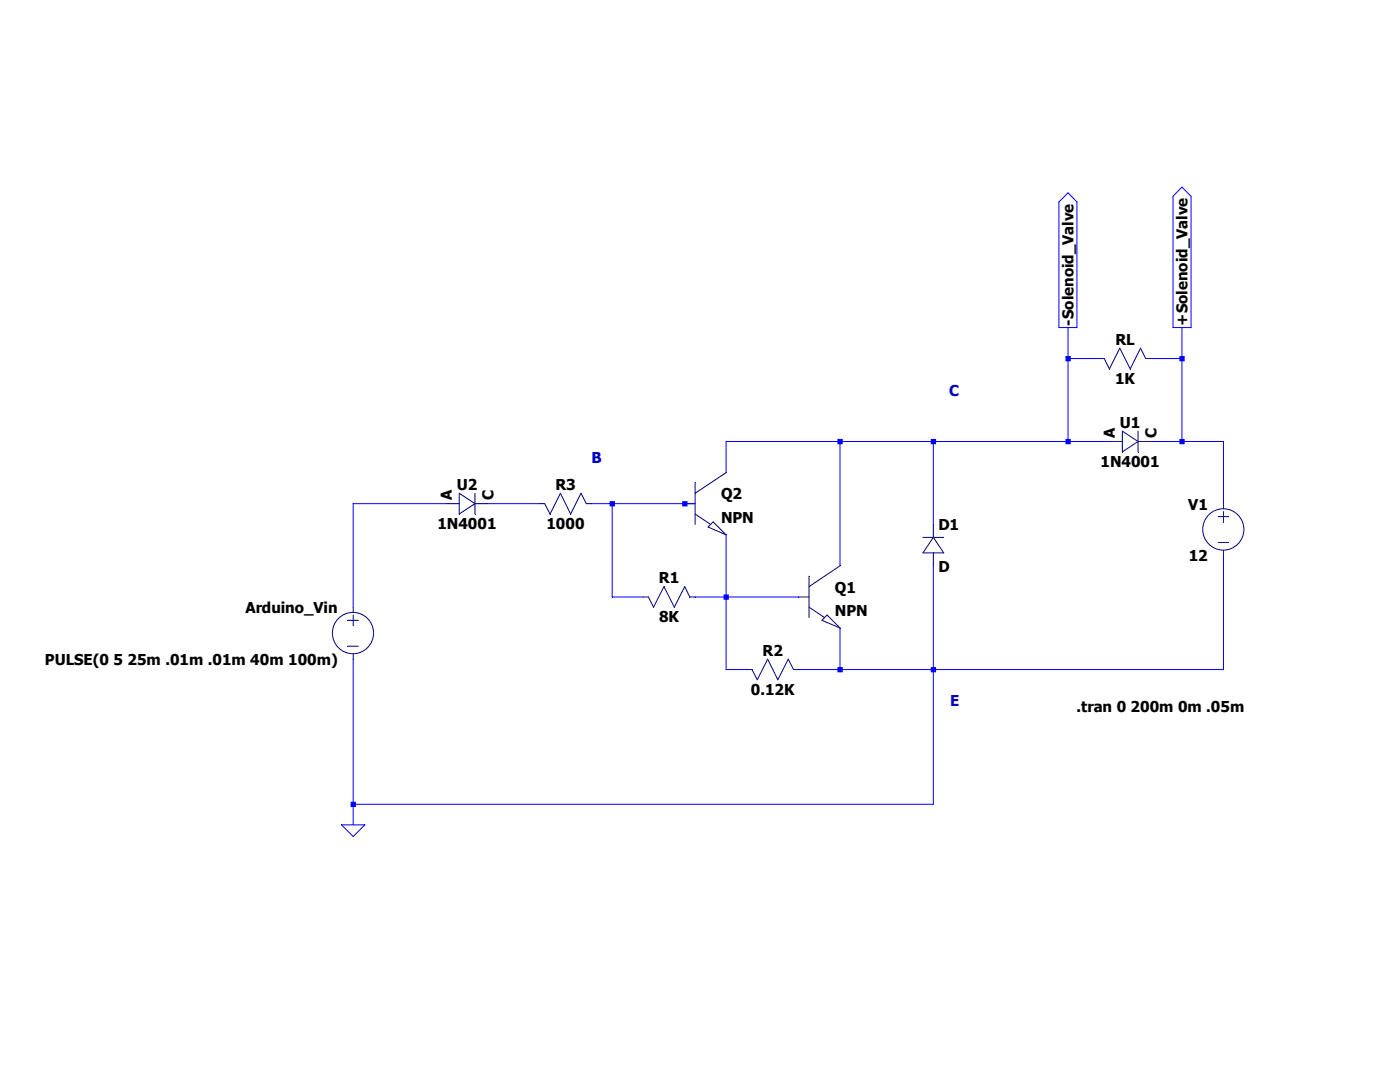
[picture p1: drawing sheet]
<svg xmlns="http://www.w3.org/2000/svg" width="279mm" height="216mm" viewBox="0 0 279 216" stroke-linecap="round" stroke-linejoin="round" font-family="sans-serif">
<path d="M165.1 122.7l-1.1 1.1" fill="none" stroke="#00007f" stroke-width=".2"/>
<path d="M165.1 122.7l2.5 2.6" fill="none" stroke="#00007f" stroke-width=".2"/>
<path d="M164 123.8l3.6 1.5" fill="none" stroke="#00007f" stroke-width=".2"/>
<path d="M161.5 121.2l3 2" fill="none" stroke="#00007f" stroke-width=".2"/>
<path d="M161.5 115v8.2" fill="none" stroke="#00007f" stroke-width=".2"/>
<path d="M167.6 112.9l-6.1 4.2" fill="none" stroke="#00007f" stroke-width=".2"/>
<path d="M159.4 119.1h2.1" fill="none" stroke="#00007f" stroke-width=".2"/>
<path d="M142.3 104.1l-1 1.1" fill="none" stroke="#00007f" stroke-width=".2"/>
<path d="M142.3 104.1l2.6 2.6" fill="none" stroke="#00007f" stroke-width=".2"/>
<path d="M141.3 105.2l3.6 1.5" fill="none" stroke="#00007f" stroke-width=".2"/>
<path d="M138.7 102.6l3.1 2" fill="none" stroke="#00007f" stroke-width=".2"/>
<path d="M138.7 96.4v8.2" fill="none" stroke="#00007f" stroke-width=".2"/>
<path d="M144.9 94.3l-6.2 4.1" fill="none" stroke="#00007f" stroke-width=".2"/>
<path d="M136.7 100.5h2" fill="none" stroke="#00007f" stroke-width=".2"/>
<path d="M137.7 119.1h1" fill="none" stroke="#00007f" stroke-width=".2"/>
<path d="M136.7 117.1l1 2" fill="none" stroke="#00007f" stroke-width=".2"/>
<path d="M136.7 117.1l-2.1 4.1" fill="none" stroke="#00007f" stroke-width=".2"/>
<path d="M132.5 117.1l2.1 4.1" fill="none" stroke="#00007f" stroke-width=".2"/>
<path d="M132.5 117.1l-2.1 4.1" fill="none" stroke="#00007f" stroke-width=".2"/>
<path d="M128.4 119.1h1" fill="none" stroke="#00007f" stroke-width=".2"/>
<path d="M129.4 119.1l1 2.1" fill="none" stroke="#00007f" stroke-width=".2"/>
<path d="M158.4 133.6h1" fill="none" stroke="#00007f" stroke-width=".2"/>
<path d="M157.3 131.5l1.1 2.1" fill="none" stroke="#00007f" stroke-width=".2"/>
<path d="M157.3 131.5l-2.1 4.1" fill="none" stroke="#00007f" stroke-width=".2"/>
<path d="M153.2 131.5l2 4.1" fill="none" stroke="#00007f" stroke-width=".2"/>
<path d="M153.2 131.5l-2.1 4.1" fill="none" stroke="#00007f" stroke-width=".2"/>
<path d="M149.1 133.6h1" fill="none" stroke="#00007f" stroke-width=".2"/>
<path d="M150.1 133.6l1 2" fill="none" stroke="#00007f" stroke-width=".2"/>
<path d="M184.2 107.2h4.1" fill="none" stroke="#00007f" stroke-width=".2"/>
<path d="M184.2 110.3h4.1" fill="none" stroke="#00007f" stroke-width=".2"/>
<path d="M186.3 107.2l2 3.1" fill="none" stroke="#00007f" stroke-width=".2"/>
<path d="M186.3 107.2l-2.1 3.1" fill="none" stroke="#00007f" stroke-width=".2"/>
<path d="M186.3 110.3v2.6" fill="none" stroke="#00007f" stroke-width=".2"/>
<path d="M186.3 104.6v2.6" fill="none" stroke="#00007f" stroke-width=".2"/>
<path d="M243.1 103.1h2.1" fill="none" stroke="#00007f" stroke-width=".2"/>
<path d="M243.1 108.2h2.1" fill="none" stroke="#00007f" stroke-width=".2"/>
<path d="M244.2 102.1v2" fill="none" stroke="#00007f" stroke-width=".2"/>
<path d="M244.2 109.8v1" fill="none" stroke="#00007f" stroke-width=".2"/>
<path d="M244.2 100.5v1" fill="none" stroke="#00007f" stroke-width=".2"/>
<g fill="none" stroke="#00007f" stroke-width=".2">
<path d="M69.4 123.8h2.1"/>
<circle cx="244.1" cy="105.6" r="4.1"/>
</g>
<path d="M69.4 128.9h2.1" fill="none" stroke="#00007f" stroke-width=".2"/>
<path d="M70.5 122.7v2.1" fill="none" stroke="#00007f" stroke-width=".2"/>
<path d="M70.5 130.5v1" fill="none" stroke="#00007f" stroke-width=".2"/>
<path d="M70.5 121.2v1" fill="none" stroke="#00007f" stroke-width=".2"/>
<g fill="none" stroke="#00007f" stroke-width=".2">
<path d="M227.1 86v4.2"/>
<circle cx="70.4" cy="126.3" r="4.1"/>
</g>
<path d="M224 86v4.2" fill="none" stroke="#00007f" stroke-width=".2"/>
<path d="M227.1 88.1l-3.1 2.1" fill="none" stroke="#00007f" stroke-width=".2"/>
<path d="M224 86l3.1 2.1" fill="none" stroke="#00007f" stroke-width=".2"/>
<path d="M221.4 88.1h2.6" fill="none" stroke="#00007f" stroke-width=".2"/>
<path d="M227.1 88.1h2.6" fill="none" stroke="#00007f" stroke-width=".2"/>
<path d="M117 100.5h1" fill="none" stroke="#00007f" stroke-width=".2"/>
<path d="M116 98.4l1 2.1" fill="none" stroke="#00007f" stroke-width=".2"/>
<path d="M116 98.4l-2.1 4.2" fill="none" stroke="#00007f" stroke-width=".2"/>
<path d="M111.8 98.4l2.1 4.2" fill="none" stroke="#00007f" stroke-width=".2"/>
<path d="M111.8 98.4l-2 4.2" fill="none" stroke="#00007f" stroke-width=".2"/>
<path d="M107.7 100.5h1" fill="none" stroke="#00007f" stroke-width=".2"/>
<path d="M108.7 100.5l1.1 2.1" fill="none" stroke="#00007f" stroke-width=".2"/>
<path d="M228.6 71.5h1.1" fill="none" stroke="#00007f" stroke-width=".2"/>
<path d="M227.6 69.5l1 2" fill="none" stroke="#00007f" stroke-width=".2"/>
<path d="M227.6 69.5l-2 4.1" fill="none" stroke="#00007f" stroke-width=".2"/>
<path d="M223.5 69.5l2.1 4.1" fill="none" stroke="#00007f" stroke-width=".2"/>
<path d="M223.5 69.5l-2.1 4.1" fill="none" stroke="#00007f" stroke-width=".2"/>
<path d="M219.4 71.5h1" fill="none" stroke="#00007f" stroke-width=".2"/>
<path d="M220.4 71.5l1 2.1" fill="none" stroke="#00007f" stroke-width=".2"/>
<path d="M94.8 98.4v4.2" fill="none" stroke="#00007f" stroke-width=".2"/>
<path d="M91.7 98.4v4.2" fill="none" stroke="#00007f" stroke-width=".2"/>
<path d="M94.8 100.5l-3.1 2.1" fill="none" stroke="#00007f" stroke-width=".2"/>
<path d="M91.7 98.4l3.1 2.1" fill="none" stroke="#00007f" stroke-width=".2"/>
<path d="M89.1 100.5h2.6" fill="none" stroke="#00007f" stroke-width=".2"/>
<path d="M94.8 100.5h2.6" fill="none" stroke="#00007f" stroke-width=".2"/>
<path d="M235.9 37.3l1.8 1.9v26.2h-3.6v-26.2zM211.3 40.3l1.8-1.8 1.8 1.8v25.1h-3.6zM213.1 65.4v6.1M68.2 164.6h4.6l-2.3 2.3z" fill="none" stroke="#00f" stroke-width=".2"/>
<path d="M213.1 71.5h6.3" fill="none" stroke="#00f" stroke-width=".2"/>
<path d="M235.9 65.4v6.1" fill="none" stroke="#00f" stroke-width=".2"/>
<path d="M229.7 71.5h6.2" fill="none" stroke="#00f" stroke-width=".2"/>
<path d="M144.9 88.1h22.7" fill="none" stroke="#00f" stroke-width=".2"/>
<path d="M167.6 88.1h18.7" fill="none" stroke="#00f" stroke-width=".2"/>
<path d="M213.1 71.5v16.6" fill="none" stroke="#00f" stroke-width=".2"/>
<path d="M186.3 88.1h26.8" fill="none" stroke="#00f" stroke-width=".2"/>
<path d="M213.1 88.1h8.3" fill="none" stroke="#00f" stroke-width=".2"/>
<path d="M235.9 71.5v16.6" fill="none" stroke="#00f" stroke-width=".2"/>
<path d="M229.7 88.1h6.2" fill="none" stroke="#00f" stroke-width=".2"/>
<path d="M235.9 88.1h8.3" fill="none" stroke="#00f" stroke-width=".2"/>
<path d="M144.9 88.1v6.2" fill="none" stroke="#00f" stroke-width=".2"/>
<path d="M70.5 100.5h18.6" fill="none" stroke="#00f" stroke-width=".2"/>
<path d="M97.4 100.5h10.3" fill="none" stroke="#00f" stroke-width=".2"/>
<path d="M118 100.5h4.2" fill="none" stroke="#00f" stroke-width=".2"/>
<path d="M122.2 100.5h14.5" fill="none" stroke="#00f" stroke-width=".2"/>
<path d="M136.7 100.5h2" fill="none" stroke="#00f" stroke-width=".2"/>
<path d="M244.2 88.1v12.4" fill="none" stroke="#00f" stroke-width=".2"/>
<path d="M186.3 88.1v16.5" fill="none" stroke="#00f" stroke-width=".2"/>
<path d="M167.6 88.1v24.8" fill="none" stroke="#00f" stroke-width=".2"/>
<path d="M122.2 100.5v18.6" fill="none" stroke="#00f" stroke-width=".2"/>
<path d="M122.2 119.1h6.2" fill="none" stroke="#00f" stroke-width=".2"/>
<path d="M144.9 106.7v12.4" fill="none" stroke="#00f" stroke-width=".2"/>
<path d="M138.7 119.1h6.2" fill="none" stroke="#00f" stroke-width=".2"/>
<path d="M144.9 119.1h14.5" fill="none" stroke="#00f" stroke-width=".2"/>
<path d="M70.5 100.5v20.7" fill="none" stroke="#00f" stroke-width=".2"/>
<path d="M144.9 119.1v14.5" fill="none" stroke="#00f" stroke-width=".2"/>
<path d="M144.9 133.6h4.2" fill="none" stroke="#00f" stroke-width=".2"/>
<path d="M167.6 125.3v8.3" fill="none" stroke="#00f" stroke-width=".2"/>
<path d="M159.4 133.6h8.2" fill="none" stroke="#00f" stroke-width=".2"/>
<path d="M186.3 112.9v20.7" fill="none" stroke="#00f" stroke-width=".2"/>
<path d="M167.6 133.6h18.7" fill="none" stroke="#00f" stroke-width=".2"/>
<path d="M244.2 110.8v22.8" fill="none" stroke="#00f" stroke-width=".2"/>
<path d="M186.3 133.6h57.9" fill="none" stroke="#00f" stroke-width=".2"/>
<path d="M70.5 131.5v29" fill="none" stroke="#00f" stroke-width=".2"/>
<path d="M186.3 133.6v26.9" fill="none" stroke="#00f" stroke-width=".2"/>
<path d="M70.5 160.5h115.8" fill="none" stroke="#00f" stroke-width=".2"/>
<path d="M70.5 160.5v4.1" fill="none" stroke="#00f" stroke-width=".2"/>
<path d="M70 160h1v1h-1zM121.7 100h1v1h-1zM136.1 100h1.1v1h-1.1zM144.4 118.6h1.1v1.1h-1.1zM167.1 87.6h1.1v1h-1.1zM167.1 133.1h1.1v1.1h-1.1zM185.8 87.6h1v1h-1zM185.8 133.1h1v1.1h-1zM212.6 71h1.1v1.1h-1.1zM212.6 87.6h1.1v1h-1.1zM235.4 71h1v1.1h-1zM235.4 87.6h1v1h-1z" fill-rule="evenodd" fill="#00f"/>
<g font-size="3">
<text x="214.2" y="65" transform="rotate(-90 214.2 65)">-Solenoid_Valve</text>
<text x="237" y="65" transform="rotate(-90 237 65)">+Solenoid_Valve</text>
<text x="222.6" y="68.8">RL</text>
<text x="222.5" y="76.6">1K</text>
<text x="222.5" y="87.5" transform="rotate(-90 222.5 87.5)">A</text>
<text x="223.5" y="85.4">U1</text>
<text x="230.8" y="87.5" transform="rotate(-90 230.8 87.5)">C</text>
<text x="219.6" y="93.1">1N4001</text>
<text x="90.2" y="99.9" transform="rotate(-90 90.2 99.9)">A</text>
<text x="91.1" y="97.8">U2</text>
<text x="98.5" y="99.9" transform="rotate(-90 98.5 99.9)">C</text>
<text x="110.8" y="97.8">R3</text>
<text x="143.9" y="99.6">Q2</text>
<text x="237.2" y="101.7">V1</text>
<text x="87.3" y="105.5">1N4001</text>
<text x="109.1" y="105.5">1000</text>
<text x="143.9" y="104.3">NPN</text>
<text x="187.3" y="105.8">D1</text>
<text x="237.2" y="112">12</text>
<text x="131.5" y="116.4">R1</text>
<text x="166.6" y="118.2">Q1</text>
<text x="187.3" y="114.1">D</text>
<text x="49" y="122.3">Arduino_Vin</text>
<text x="131.5" y="124.1">8K</text>
<text x="166.6" y="122.9">NPN</text>
<text x="152.2" y="130.9">R2</text>
<text x="9" y="132.7">PULSE(0 5 25m .01m .01m 40m 100m)</text>
<text x="149.9" y="138.6">0.12K</text>
<text x="214.8" y="142">.tran 0 200m 0m .05m</text>
</g>
<g font-size="3" fill="#0000c8">
<text x="189.4" y="79">C</text>
<text x="118.1" y="92.4">B</text>
<text x="189.6" y="141">E</text>
</g>
</svg>
